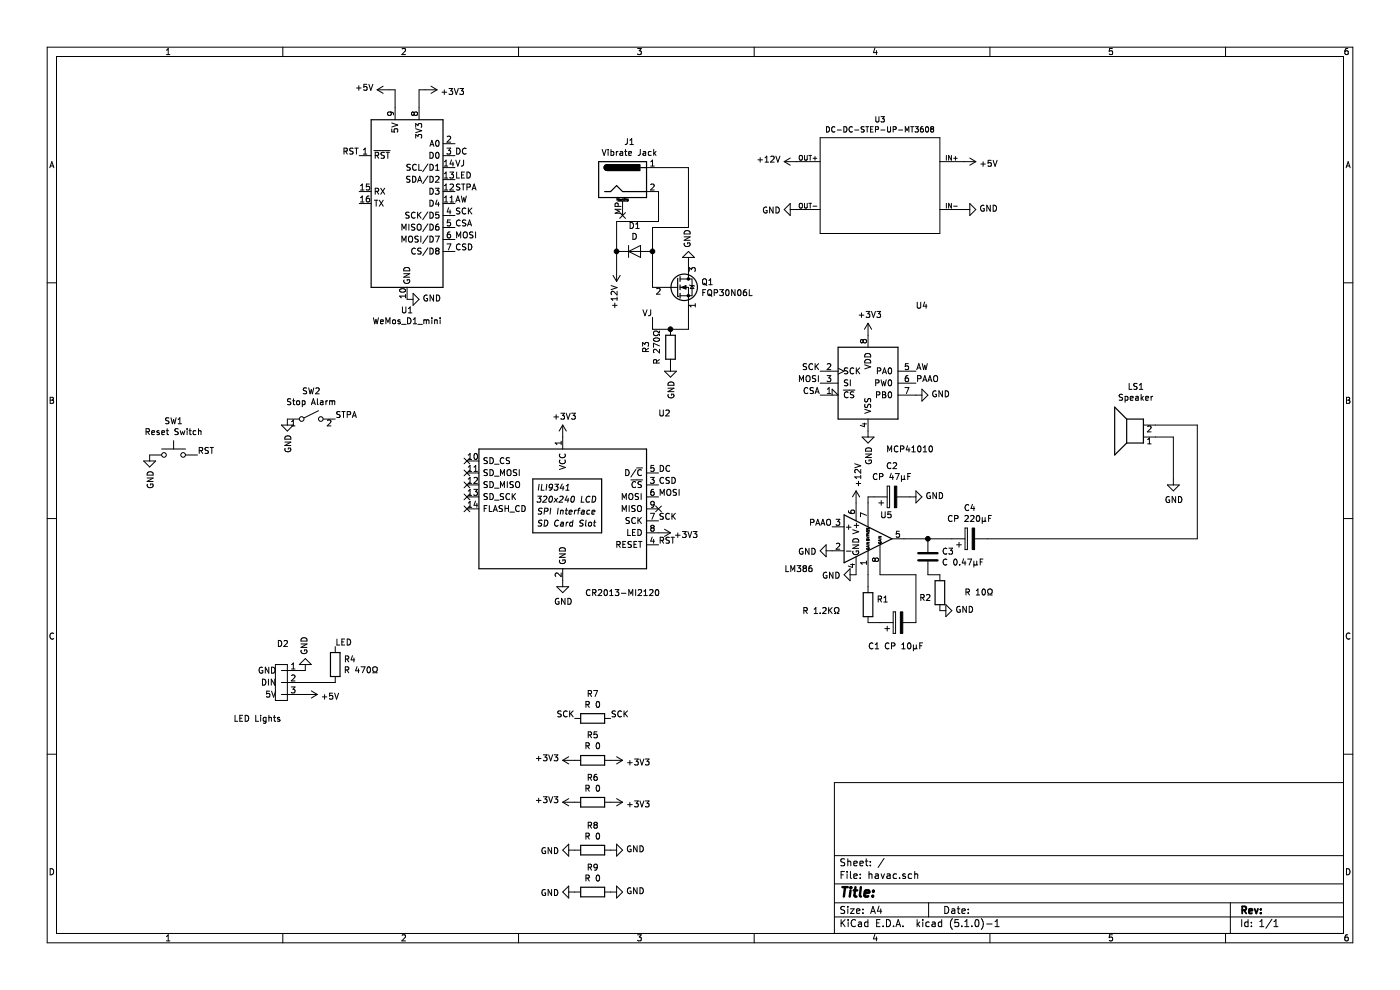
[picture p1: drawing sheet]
EESchema Schematic File Version 4
LIBS:havac-cache
EELAYER 29 0
EELAYER END
$Descr A4 11693 8268
encoding utf-8
Sheet 1 1
Title ""
Date ""
Rev ""
Comp ""
Comment1 ""
Comment2 ""
Comment3 ""
Comment4 ""
$EndDescr
$Comp
L Connector:Barrel_Jack_MountingPin J1
U 1 1
P 5200 1500
F 0 "J1" H 5257 1817 50  0000 C CNN
F 1 "Vibrate Jack" H 5257 1726 50  0000 C CNN
F 2 "Connector_BarrelJack:BarrelJack_Horizontal" H 5250 1460 50  0001 C CNN
F 3 "~" H 5250 1460 50  0001 C CNN
	1    5200 1500
	1    0    0    -1  
$EndComp
$Comp
L MCU_Module:WeMos_D1_mini U1
U 1 1
P 3400 1700
F 0 "U1" H 3400 811 50  0000 C CNN
F 1 "WeMos_D1_mini" H 3400 720 50  0000 C CNN
F 2 "Module:WEMOS_D1_mini_light" H 3400 550 50  0001 C CNN
F 3 "https://wiki.wemos.cc/products:d1:d1_mini#documentation" H 1550 550 50  0001 C CNN
	1    3400 1700
	1    0    0    -1  
$EndComp
$Comp
L Switch:SW_Push SW1
U 1 1
P 1450 3800
F 0 "SW1" H 1450 4085 50  0000 C CNN
F 1 "Reset Switch" H 1450 3994 50  0000 C CNN
F 2 "Button_Switch_THT:SW_DIP_SPSTx01_Slide_6.7x4.1mm_W7.62mm_P2.54mm_LowProfile" H 1450 4000 50  0001 C CNN
F 3 "~" H 1450 4000 50  0001 C CNN
	1    1450 3800
	1    0    0    -1  
$EndComp
$Comp
L dc-dc-boost-2a-microusb-mt3608:DC-DC-STEP-UP-MT3608 U3
U 1 1
P 7350 1550
F 0 "U3" H 7350 2104 45  0000 C CNN
F 1 "DC-DC-STEP-UP-MT3608" H 7350 2020 45  0000 C CNN
F 2 "My:DC-DC-STEP-UP-MT3608" H 7380 1700 20  0001 C CNN
F 3 "" H 7350 1550 50  0001 C CNN
	1    7350 1550
	1    0    0    -1  
$EndComp
$Comp
L Driver_Display:CR2013-MI2120 U2
U 1 1
P 4700 4250
F 0 "U2" H 5550 5050 50  0000 C CNN
F 1 "CR2013-MI2120" H 5200 3550 50  0000 C CNN
F 2 "Display:CR2013-MI2120" H 4700 3550 50  0001 C CNN
F 3 "http://pan.baidu.com/s/11Y990" H 4050 4750 50  0001 C CNN
	1    4700 4250
	1    0    0    -1  
$EndComp
$Comp
L Device:Speaker LS1
U 1 1
P 9450 3650
F 0 "LS1" H 9413 3233 50  0000 C CNN
F 1 "Speaker" H 9413 3324 50  0000 C CNN
F 2 "Connector_PinHeader_2.54mm:PinHeader_1x02_P2.54mm_Vertical" H 9450 3450 50  0001 C CNN
F 3 "~" H 9440 3600 50  0001 C CNN
	1    9450 3650
	-1   0    0    1   
$EndComp
$Comp
L power:GND #PWR0102
U 1 1
P 9800 4000
F 0 "#PWR0102" H 9800 3750 50  0001 C CNN
F 1 "GND" H 9805 3827 50  0000 C CNN
F 2 "" H 9800 4000 50  0001 C CNN
F 3 "" H 9800 4000 50  0001 C CNN
	1    9800 4000
	1    0    0    -1  
$EndComp
Wire Wire Line
	9650 3650 9800 3650
Wire Wire Line
	9800 3650 9800 4000
Wire Wire Line
	10000 3550 9650 3550
Text Label 5500 4050 0    50   ~ 0
CSD
Text Label 3800 2100 0    50   ~ 0
CSD
Text Label 5500 4150 0    50   ~ 0
MOSI
Text Label 3800 2000 0    50   ~ 0
MOSI
NoConn ~ 5500 4250
Text Label 5500 4350 0    50   ~ 0
SCK
Text Label 3800 1800 0    50   ~ 0
SCK
$Comp
L power:+3V3 #PWR0101
U 1 1
P 3550 750
F 0 "#PWR0101" H 3550 600 50  0001 C CNN
F 1 "+3V3" V 3565 878 50  0000 L CNN
F 2 "" H 3550 750 50  0001 C CNN
F 3 "" H 3550 750 50  0001 C CNN
	1    3550 750 
	0    1    1    0   
$EndComp
Wire Wire Line
	3500 900  3500 750 
Wire Wire Line
	3500 750  3550 750 
$Comp
L power:+3V3 #PWR0103
U 1 1
P 4700 3650
F 0 "#PWR0103" H 4700 3500 50  0001 C CNN
F 1 "+3V3" H 4715 3823 50  0000 C CNN
F 2 "" H 4700 3650 50  0001 C CNN
F 3 "" H 4700 3650 50  0001 C CNN
	1    4700 3650
	1    0    0    -1  
$EndComp
$Comp
L power:+3V3 #PWR0104
U 1 1
P 5500 4450
F 0 "#PWR0104" H 5500 4300 50  0001 C CNN
F 1 "+3V3" V 5515 4578 50  0000 L CNN
F 2 "" H 5500 4450 50  0001 C CNN
F 3 "" H 5500 4450 50  0001 C CNN
	1    5500 4450
	0    1    1    0   
$EndComp
$Comp
L power:+5V #PWR0105
U 1 1
P 3250 750
F 0 "#PWR0105" H 3250 600 50  0001 C CNN
F 1 "+5V" V 3265 878 50  0000 L CNN
F 2 "" H 3250 750 50  0001 C CNN
F 3 "" H 3250 750 50  0001 C CNN
	1    3250 750 
	0    -1   -1   0   
$EndComp
Wire Wire Line
	3250 750  3300 750 
Wire Wire Line
	3300 750  3300 900 
$Comp
L power:+5V #PWR0106
U 1 1
P 8050 1350
F 0 "#PWR0106" H 8050 1200 50  0001 C CNN
F 1 "+5V" V 8065 1478 50  0000 L CNN
F 2 "" H 8050 1350 50  0001 C CNN
F 3 "" H 8050 1350 50  0001 C CNN
	1    8050 1350
	0    1    1    0   
$EndComp
$Comp
L power:GND #PWR0107
U 1 1
P 3400 2500
F 0 "#PWR0107" H 3400 2250 50  0001 C CNN
F 1 "GND" V 3405 2372 50  0000 R CNN
F 2 "" H 3400 2500 50  0001 C CNN
F 3 "" H 3400 2500 50  0001 C CNN
	1    3400 2500
	0    -1   -1   0   
$EndComp
$Comp
L power:GND #PWR0108
U 1 1
P 8050 1750
F 0 "#PWR0108" H 8050 1500 50  0001 C CNN
F 1 "GND" V 8055 1622 50  0000 R CNN
F 2 "" H 8050 1750 50  0001 C CNN
F 3 "" H 8050 1750 50  0001 C CNN
	1    8050 1750
	0    -1   -1   0   
$EndComp
$Comp
L power:GND #PWR0109
U 1 1
P 6650 1750
F 0 "#PWR0109" H 6650 1500 50  0001 C CNN
F 1 "GND" V 6655 1622 50  0000 R CNN
F 2 "" H 6650 1750 50  0001 C CNN
F 3 "" H 6650 1750 50  0001 C CNN
	1    6650 1750
	0    1    1    0   
$EndComp
$Comp
L power:+12V #PWR0110
U 1 1
P 6650 1350
F 0 "#PWR0110" H 6650 1200 50  0001 C CNN
F 1 "+12V" V 6665 1478 50  0000 L CNN
F 2 "" H 6650 1350 50  0001 C CNN
F 3 "" H 6650 1350 50  0001 C CNN
	1    6650 1350
	0    -1   -1   0   
$EndComp
NoConn ~ 3900 3850
NoConn ~ 3900 3950
NoConn ~ 3900 4050
NoConn ~ 3900 4150
NoConn ~ 3900 4250
$Comp
L power:GND #PWR0111
U 1 1
P 4700 4850
F 0 "#PWR0111" H 4700 4600 50  0001 C CNN
F 1 "GND" H 4705 4677 50  0000 C CNN
F 2 "" H 4700 4850 50  0001 C CNN
F 3 "" H 4700 4850 50  0001 C CNN
	1    4700 4850
	1    0    0    -1  
$EndComp
Text Label 5500 4550 0    50   ~ 0
RST
Text Label 3000 1300 2    50   ~ 0
RST
Text Label 5500 3950 0    50   ~ 0
DC
Text Label 3800 1300 0    50   ~ 0
DC
$Comp
L Potentiometer_Digital:MCP41010 U4
U 1 1
P 7250 3200
F 0 "U4" H 7700 3850 50  0000 C CNN
F 1 "MCP41010" H 7600 2650 50  0000 C CNN
F 2 "Package_DIP:DIP-8_W7.62mm_LongPads" H 7250 3200 50  0001 C CNN
F 3 "http://ww1.microchip.com/downloads/en/DeviceDoc/11195c.pdf" H 7250 3200 50  0001 C CNN
	1    7250 3200
	1    0    0    -1  
$EndComp
$Comp
L Amplifier_Audio:LM386 U5
U 1 1
P 7250 4500
F 0 "U5" H 7350 4700 50  0000 L CNN
F 1 "LM386" H 6550 4250 50  0000 L CNN
F 2 "Package_DIP:DIP-8_W7.62mm_LongPads" H 7350 4600 50  0001 C CNN
F 3 "http://www.ti.com/lit/ds/symlink/lm386.pdf" H 7450 4700 50  0001 C CNN
	1    7250 4500
	1    0    0    -1  
$EndComp
Text Label 6850 3100 2    50   ~ 0
SCK
$Comp
L power:+3V3 #PWR0113
U 1 1
P 7250 2800
F 0 "#PWR0113" H 7250 2650 50  0001 C CNN
F 1 "+3V3" H 7265 2973 50  0000 C CNN
F 2 "" H 7250 2800 50  0001 C CNN
F 3 "" H 7250 2800 50  0001 C CNN
	1    7250 2800
	1    0    0    -1  
$EndComp
$Comp
L power:GND #PWR0114
U 1 1
P 7250 3600
F 0 "#PWR0114" H 7250 3350 50  0001 C CNN
F 1 "GND" V 7255 3472 50  0000 R CNN
F 2 "" H 7250 3600 50  0001 C CNN
F 3 "" H 7250 3600 50  0001 C CNN
	1    7250 3600
	1    0    0    -1  
$EndComp
Text Label 6850 3200 2    50   ~ 0
MOSI
Text Label 6850 3300 2    50   ~ 0
CSA
Text Label 3800 1900 0    50   ~ 0
CSA
Text Label 3800 1700 0    50   ~ 0
AW
Text Label 7650 3100 0    50   ~ 0
AW
Text Label 7650 3200 0    50   ~ 0
PAAO
Text Label 6950 4400 2    50   ~ 0
PAAO
$Comp
L power:GND #PWR0115
U 1 1
P 7650 3300
F 0 "#PWR0115" H 7650 3050 50  0001 C CNN
F 1 "GND" V 7655 3172 50  0000 R CNN
F 2 "" H 7650 3300 50  0001 C CNN
F 3 "" H 7650 3300 50  0001 C CNN
	1    7650 3300
	0    -1   -1   0   
$EndComp
$Comp
L Device:CP C1
U 1 1
P 7500 5200
F 0 "C1" V 7300 5400 50  0000 C CNN
F 1 "CP 10μF" V 7300 5150 50  0000 C CNN
F 2 "Capacitor_THT:CP_Radial_D4.0mm_P1.50mm" H 7538 5050 50  0001 C CNN
F 3 "~" H 7500 5200 50  0001 C CNN
	1    7500 5200
	0    -1   -1   0   
$EndComp
$Comp
L Device:R R1
U 1 1
P 7250 5050
F 0 "R1" H 7320 5096 50  0000 L CNN
F 1 "R 1.2KΩ" H 6700 5000 50  0000 L CNN
F 2 "Resistor_SMD:R_1206_3216Metric_Pad1.42x1.75mm_HandSolder" V 7180 5050 50  0001 C CNN
F 3 "~" H 7250 5050 50  0001 C CNN
	1    7250 5050
	1    0    0    -1  
$EndComp
Wire Wire Line
	7250 4800 7250 4900
Wire Wire Line
	7250 5200 7350 5200
Wire Wire Line
	7650 5200 7650 4800
Wire Wire Line
	7650 4800 7350 4800
$Comp
L power:GND #PWR0116
U 1 1
P 6950 4600
F 0 "#PWR0116" H 6950 4350 50  0001 C CNN
F 1 "GND" V 6955 4472 50  0000 R CNN
F 2 "" H 6950 4600 50  0001 C CNN
F 3 "" H 6950 4600 50  0001 C CNN
	1    6950 4600
	0    1    1    0   
$EndComp
$Comp
L power:GND #PWR0117
U 1 1
P 7150 4800
F 0 "#PWR0117" H 7150 4550 50  0001 C CNN
F 1 "GND" V 7155 4672 50  0000 R CNN
F 2 "" H 7150 4800 50  0001 C CNN
F 3 "" H 7150 4800 50  0001 C CNN
	1    7150 4800
	0    1    1    0   
$EndComp
$Comp
L power:+12V #PWR0118
U 1 1
P 7150 4200
F 0 "#PWR0118" H 7150 4050 50  0001 C CNN
F 1 "+12V" V 7165 4328 50  0000 L CNN
F 2 "" H 7150 4200 50  0001 C CNN
F 3 "" H 7150 4200 50  0001 C CNN
	1    7150 4200
	1    0    0    -1  
$EndComp
$Comp
L Device:CP C2
U 1 1
P 7450 4150
F 0 "C2" V 7705 4150 50  0000 C CNN
F 1 "CP 47μF" V 7614 4150 50  0000 C CNN
F 2 "Capacitor_THT:CP_Radial_D4.0mm_P1.50mm" H 7488 4000 50  0001 C CNN
F 3 "~" H 7450 4150 50  0001 C CNN
	1    7450 4150
	0    -1   -1   0   
$EndComp
Wire Wire Line
	7300 4150 7250 4150
Wire Wire Line
	7250 4150 7250 4200
$Comp
L power:GND #PWR0119
U 1 1
P 7600 4150
F 0 "#PWR0119" H 7600 3900 50  0001 C CNN
F 1 "GND" V 7605 4022 50  0000 R CNN
F 2 "" H 7600 4150 50  0001 C CNN
F 3 "" H 7600 4150 50  0001 C CNN
	1    7600 4150
	0    -1   -1   0   
$EndComp
$Comp
L Device:C C3
U 1 1
P 7750 4650
F 0 "C3" H 7865 4696 50  0000 L CNN
F 1 "C 0.47μF" H 7865 4605 50  0000 L CNN
F 2 "Capacitor_SMD:C_1206_3216Metric_Pad1.42x1.75mm_HandSolder" H 7788 4500 50  0001 C CNN
F 3 "~" H 7750 4650 50  0001 C CNN
	1    7750 4650
	1    0    0    -1  
$EndComp
$Comp
L Device:CP C4
U 1 1
P 8100 4500
F 0 "C4" V 8355 4500 50  0000 C CNN
F 1 "CP 220μF" V 8264 4500 50  0000 C CNN
F 2 "Capacitor_THT:CP_Radial_D4.0mm_P1.50mm" H 8138 4350 50  0001 C CNN
F 3 "~" H 8100 4500 50  0001 C CNN
	1    8100 4500
	0    -1   -1   0   
$EndComp
$Comp
L Device:R R2
U 1 1
P 7850 4950
F 0 "R2" H 7920 4996 50  0000 L CNN
F 1 "R 10Ω" H 7400 4950 50  0000 L CNN
F 2 "Resistor_SMD:R_1206_3216Metric_Pad1.42x1.75mm_HandSolder" V 7780 4950 50  0001 C CNN
F 3 "~" H 7850 4950 50  0001 C CNN
	1    7850 4950
	-1   0    0    1   
$EndComp
$Comp
L power:GND #PWR0120
U 1 1
P 7850 5100
F 0 "#PWR0120" H 7850 4850 50  0001 C CNN
F 1 "GND" V 7855 4972 50  0000 R CNN
F 2 "" H 7850 5100 50  0001 C CNN
F 3 "" H 7850 5100 50  0001 C CNN
	1    7850 5100
	0    -1   -1   0   
$EndComp
Wire Wire Line
	7850 4800 7750 4800
Wire Wire Line
	7550 4500 7750 4500
Wire Wire Line
	7750 4500 7950 4500
Connection ~ 7750 4500
Wire Wire Line
	8250 4500 10000 4500
Wire Wire Line
	10000 4500 10000 3550
Text Label 3800 1400 0    50   ~ 0
VJ
Text Label 5450 2650 2    50   ~ 0
VJ
Wire Wire Line
	5500 1400 5750 1400
$Comp
L Device:R R3
U 1 1
P 5600 2900
F 0 "R3" V 5393 2900 50  0000 C CNN
F 1 "R 270Ω" V 5484 2900 50  0000 C CNN
F 2 "Resistor_SMD:R_1206_3216Metric_Pad1.42x1.75mm_HandSolder" V 5530 2900 50  0001 C CNN
F 3 "~" H 5600 2900 50  0001 C CNN
	1    5600 2900
	1    0    0    -1  
$EndComp
Wire Wire Line
	5750 2750 5750 2600
$Comp
L power:GND #PWR0122
U 1 1
P 1250 3800
F 0 "#PWR0122" H 1250 3550 50  0001 C CNN
F 1 "GND" V 1255 3672 50  0000 R CNN
F 2 "" H 1250 3800 50  0001 C CNN
F 3 "" H 1250 3800 50  0001 C CNN
	1    1250 3800
	1    0    0    -1  
$EndComp
Text Label 1650 3800 0    50   ~ 0
RST
$Comp
L Switch:SW_SPST SW2
U 1 1
P 2600 3500
F 0 "SW2" H 2600 3735 50  0000 C CNN
F 1 "Stop Alarm" H 2600 3644 50  0000 C CNN
F 2 "Button_Switch_THT:SW_DIP_SPSTx01_Slide_6.7x4.1mm_W7.62mm_P2.54mm_LowProfile" H 2600 3500 50  0001 C CNN
F 3 "~" H 2600 3500 50  0001 C CNN
	1    2600 3500
	1    0    0    -1  
$EndComp
$Comp
L power:GND #PWR0123
U 1 1
P 2400 3500
F 0 "#PWR0123" H 2400 3250 50  0001 C CNN
F 1 "GND" V 2405 3372 50  0000 R CNN
F 2 "" H 2400 3500 50  0001 C CNN
F 3 "" H 2400 3500 50  0001 C CNN
	1    2400 3500
	1    0    0    -1  
$EndComp
Text Label 3800 1600 0    50   ~ 0
STPA
Text Label 2800 3500 0    50   ~ 0
STPA
$Comp
L Device:R R4
U 1 1
P 2800 5550
F 0 "R4" H 2870 5596 50  0000 L CNN
F 1 "R 470Ω" H 2870 5505 50  0000 L CNN
F 2 "Resistor_SMD:R_1206_3216Metric_Pad1.42x1.75mm_HandSolder" V 2730 5550 50  0001 C CNN
F 3 "~" H 2800 5550 50  0001 C CNN
	1    2800 5550
	1    0    0    -1  
$EndComp
$Comp
L My:3pin-connector D2
U 1 1
P 2350 5600
F 0 "D2" V 2125 5612 50  0000 C CNN
F 1 "LED Lights" V 2750 5400 50  0000 C CNN
F 2 "My:3pin-rgbled-connector" H 2350 5600 50  0001 C CNN
F 3 "" H 2350 5600 50  0001 C CNN
	1    2350 5600
	0    1    1    0   
$EndComp
$Comp
L power:+5V #PWR0124
U 1 1
P 2550 5800
F 0 "#PWR0124" H 2550 5650 50  0001 C CNN
F 1 "+5V" V 2565 5928 50  0000 L CNN
F 2 "" H 2550 5800 50  0001 C CNN
F 3 "" H 2550 5800 50  0001 C CNN
	1    2550 5800
	0    1    1    0   
$EndComp
$Comp
L power:GND #PWR0125
U 1 1
P 2550 5600
F 0 "#PWR0125" H 2550 5350 50  0001 C CNN
F 1 "GND" V 2555 5472 50  0000 R CNN
F 2 "" H 2550 5600 50  0001 C CNN
F 3 "" H 2550 5600 50  0001 C CNN
	1    2550 5600
	-1   0    0    1   
$EndComp
Wire Wire Line
	2550 5700 2800 5700
Text Label 2800 5400 0    50   ~ 0
LED
Text Label 3800 1500 0    50   ~ 0
LED
$Comp
L power:GND #PWR0112
U 1 1
P 5750 2200
F 0 "#PWR0112" H 5750 1950 50  0001 C CNN
F 1 "GND" V 5755 2072 50  0000 R CNN
F 2 "" H 5750 2200 50  0001 C CNN
F 3 "" H 5750 2200 50  0001 C CNN
	1    5750 2200
	-1   0    0    1   
$EndComp
$Comp
L Transistor_FET:2N7000 Q1
U 1 1
P 5650 2400
F 0 "Q1" H 5856 2446 50  0000 L CNN
F 1 "FQP30N06L" H 5856 2355 50  0000 L CNN
F 2 "Package_TO_SOT_THT:TO-220-3_Vertical" H 5850 2325 50  0001 L CIN
F 3 "https://www.fairchildsemi.com/datasheets/2N/2N7000.pdf" H 5650 2400 50  0001 L CNN
	1    5650 2400
	1    0    0    -1  
$EndComp
Wire Wire Line
	5450 2400 5450 2100
Wire Wire Line
	5450 1900 5750 1900
$Comp
L Device:D D1
U 1 1
P 5300 2100
F 0 "D1" H 5300 2316 50  0000 C CNN
F 1 "D" H 5300 2225 50  0000 C CNN
F 2 "Diode_SMD:D_MELF-RM10_Universal_Handsoldering" H 5300 2100 50  0001 C CNN
F 3 "~" H 5300 2100 50  0001 C CNN
	1    5300 2100
	1    0    0    -1  
$EndComp
NoConn ~ 5200 1800
$Comp
L power:+12V #PWR0121
U 1 1
P 5150 2250
F 0 "#PWR0121" H 5150 2100 50  0001 C CNN
F 1 "+12V" V 5165 2378 50  0000 L CNN
F 2 "" H 5150 2250 50  0001 C CNN
F 3 "" H 5150 2250 50  0001 C CNN
	1    5150 2250
	-1   0    0    1   
$EndComp
Wire Wire Line
	5750 1400 5750 1900
Wire Wire Line
	5500 1600 5500 1850
$Comp
L power:GND #PWR0126
U 1 1
P 5600 3050
F 0 "#PWR0126" H 5600 2800 50  0001 C CNN
F 1 "GND" V 5605 2922 50  0000 R CNN
F 2 "" H 5600 3050 50  0001 C CNN
F 3 "" H 5600 3050 50  0001 C CNN
	1    5600 3050
	1    0    0    -1  
$EndComp
Wire Wire Line
	5750 2750 5600 2750
Wire Wire Line
	5600 2750 5450 2750
Wire Wire Line
	5450 2750 5450 2650
Connection ~ 5600 2750
Connection ~ 5450 2100
Wire Wire Line
	5450 2100 5450 1900
Wire Wire Line
	5150 2250 5150 2100
Wire Wire Line
	5150 1850 5500 1850
Connection ~ 5150 2100
Wire Wire Line
	5150 2100 5150 1850
$Comp
L Device:R R7
U 1 1
P 4950 6000
F 0 "R7" V 4743 6000 50  0000 C CNN
F 1 "R 0" V 4834 6000 50  0000 C CNN
F 2 "Resistor_SMD:R_1206_3216Metric_Pad1.42x1.75mm_HandSolder" V 4880 6000 50  0001 C CNN
F 3 "~" H 4950 6000 50  0001 C CNN
	1    4950 6000
	0    1    1    0   
$EndComp
Text Label 4800 6000 2    50   ~ 0
SCK
Text Label 5100 6000 0    50   ~ 0
SCK
$Comp
L Device:R R5
U 1 1
P 4950 6350
F 0 "R5" V 5157 6350 50  0000 C CNN
F 1 "R 0" V 5066 6350 50  0000 C CNN
F 2 "Resistor_SMD:R_1206_3216Metric_Pad1.42x1.75mm_HandSolder" V 4880 6350 50  0001 C CNN
F 3 "~" H 4950 6350 50  0001 C CNN
	1    4950 6350
	0    -1   -1   0   
$EndComp
$Comp
L Device:R R6
U 1 1
P 4950 6700
F 0 "R6" V 4743 6700 50  0000 C CNN
F 1 "R 0" V 4834 6700 50  0000 C CNN
F 2 "Resistor_SMD:R_1206_3216Metric_Pad1.42x1.75mm_HandSolder" V 4880 6700 50  0001 C CNN
F 3 "~" H 4950 6700 50  0001 C CNN
	1    4950 6700
	0    1    1    0   
$EndComp
$Comp
L power:+3V3 #PWR0127
U 1 1
P 5100 6350
F 0 "#PWR0127" H 5100 6200 50  0001 C CNN
F 1 "+3V3" V 5115 6478 50  0000 L CNN
F 2 "" H 5100 6350 50  0001 C CNN
F 3 "" H 5100 6350 50  0001 C CNN
	1    5100 6350
	0    1    1    0   
$EndComp
$Comp
L power:+3V3 #PWR0128
U 1 1
P 4800 6350
F 0 "#PWR0128" H 4800 6200 50  0001 C CNN
F 1 "+3V3" V 4815 6478 50  0000 L CNN
F 2 "" H 4800 6350 50  0001 C CNN
F 3 "" H 4800 6350 50  0001 C CNN
	1    4800 6350
	0    -1   -1   0   
$EndComp
$Comp
L power:+3V3 #PWR0129
U 1 1
P 4800 6700
F 0 "#PWR0129" H 4800 6550 50  0001 C CNN
F 1 "+3V3" V 4815 6828 50  0000 L CNN
F 2 "" H 4800 6700 50  0001 C CNN
F 3 "" H 4800 6700 50  0001 C CNN
	1    4800 6700
	0    -1   -1   0   
$EndComp
$Comp
L power:+3V3 #PWR0130
U 1 1
P 5100 6700
F 0 "#PWR0130" H 5100 6550 50  0001 C CNN
F 1 "+3V3" V 5115 6828 50  0000 L CNN
F 2 "" H 5100 6700 50  0001 C CNN
F 3 "" H 5100 6700 50  0001 C CNN
	1    5100 6700
	0    1    1    0   
$EndComp
$Comp
L Device:R R8
U 1 1
P 4950 7100
F 0 "R8" V 4743 7100 50  0000 C CNN
F 1 "R 0" V 4834 7100 50  0000 C CNN
F 2 "Resistor_SMD:R_1206_3216Metric_Pad1.42x1.75mm_HandSolder" V 4880 7100 50  0001 C CNN
F 3 "~" H 4950 7100 50  0001 C CNN
	1    4950 7100
	0    1    1    0   
$EndComp
$Comp
L power:GND #PWR0131
U 1 1
P 4800 7100
F 0 "#PWR0131" H 4800 6850 50  0001 C CNN
F 1 "GND" V 4805 6972 50  0000 R CNN
F 2 "" H 4800 7100 50  0001 C CNN
F 3 "" H 4800 7100 50  0001 C CNN
	1    4800 7100
	0    1    1    0   
$EndComp
$Comp
L power:GND #PWR0132
U 1 1
P 5100 7100
F 0 "#PWR0132" H 5100 6850 50  0001 C CNN
F 1 "GND" V 5105 6972 50  0000 R CNN
F 2 "" H 5100 7100 50  0001 C CNN
F 3 "" H 5100 7100 50  0001 C CNN
	1    5100 7100
	0    -1   -1   0   
$EndComp
$Comp
L Device:R R9
U 1 1
P 4950 7450
F 0 "R9" V 4743 7450 50  0000 C CNN
F 1 "R 0" V 4834 7450 50  0000 C CNN
F 2 "Resistor_SMD:R_1206_3216Metric_Pad1.42x1.75mm_HandSolder" V 4880 7450 50  0001 C CNN
F 3 "~" H 4950 7450 50  0001 C CNN
	1    4950 7450
	0    1    1    0   
$EndComp
$Comp
L power:GND #PWR0133
U 1 1
P 4800 7450
F 0 "#PWR0133" H 4800 7200 50  0001 C CNN
F 1 "GND" V 4805 7322 50  0000 R CNN
F 2 "" H 4800 7450 50  0001 C CNN
F 3 "" H 4800 7450 50  0001 C CNN
	1    4800 7450
	0    1    1    0   
$EndComp
$Comp
L power:GND #PWR0134
U 1 1
P 5100 7450
F 0 "#PWR0134" H 5100 7200 50  0001 C CNN
F 1 "GND" V 5105 7322 50  0000 R CNN
F 2 "" H 5100 7450 50  0001 C CNN
F 3 "" H 5100 7450 50  0001 C CNN
	1    5100 7450
	0    -1   -1   0   
$EndComp
$EndSCHEMATC
